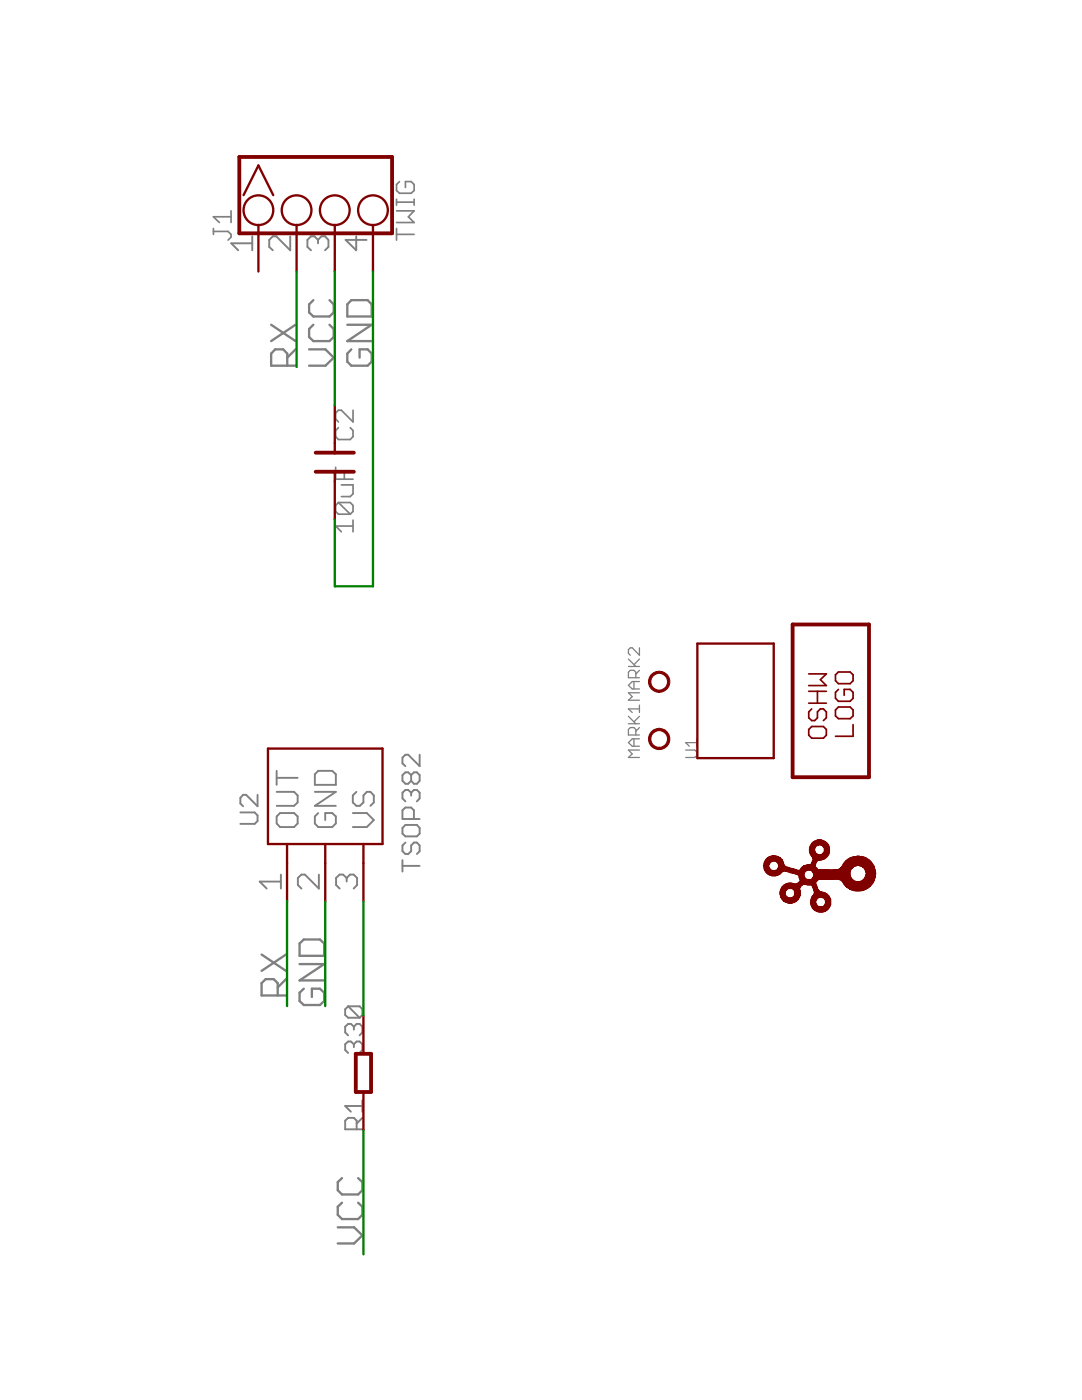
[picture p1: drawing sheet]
<?xml version="1.0" encoding="utf-8"?>
<!DOCTYPE eagle SYSTEM "eagle.dtd">
<eagle version="6.2">
<drawing>
<settings>
<setting alwaysvectorfont="yes"/>
<setting verticaltext="up"/>
</settings>
<grid distance="0.1" unitdist="inch" unit="inch" style="lines" multiple="1" display="no" altdistance="0.01" altunitdist="inch" altunit="inch"/>
<schematic xreflabel="%F%N/%S.%C%R" xrefpart="/%S.%C%R">
<libraries>
<library name="Connector">
<symbols>
<symbol name="TWIG_2.0">
<wire x1="-1.27" y1="5.08" x2="3.81" y2="5.08" width="0.254" layer="94"/>
<wire x1="3.81" y1="5.08" x2="3.81" y2="-5.08" width="0.254" layer="94"/>
<wire x1="3.81" y1="-5.08" x2="-1.27" y2="-5.08" width="0.254" layer="94"/>
<wire x1="-1.27" y1="-5.08" x2="-1.27" y2="5.08" width="0.254" layer="94"/>
<text x="-1.778" y="5.588" size="1.27" layer="95">&gt;name</text>
<text x="-1.778" y="-6.604" size="1.27" layer="96">&gt;value</text>
<pin name="1" x="-3.81" y="3.81" visible="pad" length="middle" function="dotclk"/>
<pin name="2" x="-3.81" y="1.27" visible="pad" length="middle" function="dot"/>
<pin name="3" x="-3.81" y="-1.27" visible="pad" length="middle" function="dot"/>
<pin name="4" x="-3.81" y="-3.81" visible="pad" length="middle" function="dot"/>
</symbol>
</symbols>
<devicesets>
<deviceset name="TWIG-2.0-LEADED" prefix="J" uservalue="yes">
<gates>
<gate name="G$1" symbol="TWIG_2.0" x="0" y="0"/>
</gates>
<devices>
<device name="-2.0" package="4P-LEADED-2.0">
<connects>
<connect gate="G$1" pin="1" pad="1"/>
<connect gate="G$1" pin="2" pad="2"/>
<connect gate="G$1" pin="3" pad="3"/>
<connect gate="G$1" pin="4" pad="4"/>
</connects>
<technologies>
<technology name=""/>
</technologies>
</device>
<device name="'90D'" package="4P-LEADED-2.0-90">
<connects>
<connect gate="G$1" pin="1" pad="1"/>
<connect gate="G$1" pin="2" pad="2"/>
<connect gate="G$1" pin="3" pad="3"/>
<connect gate="G$1" pin="4" pad="4"/>
</connects>
<technologies>
<technology name=""/>
</technologies>
</device>
<device name="'D90'" package="4P-LEADED-2.0-90-W/O-BUCKLE">
<connects>
<connect gate="G$1" pin="1" pad="1"/>
<connect gate="G$1" pin="2" pad="2"/>
<connect gate="G$1" pin="3" pad="3"/>
<connect gate="G$1" pin="4" pad="4"/>
</connects>
<technologies>
<technology name=""/>
</technologies>
</device>
<device name="" package="4P-LEADED-2.0-W/O-BUCKLE">
<connects>
<connect gate="G$1" pin="1" pad="1"/>
<connect gate="G$1" pin="2" pad="2"/>
<connect gate="G$1" pin="3" pad="3"/>
<connect gate="G$1" pin="4" pad="4"/>
</connects>
<technologies>
<technology name=""/>
</technologies>
</device>
</devices>
</deviceset>
</devicesets>
</library>
<library name="Discrete">
<symbols>
<symbol name="R">
<wire x1="-1.27" y1="0.508" x2="1.27" y2="0.508" width="0.254" layer="94"/>
<wire x1="1.27" y1="0.508" x2="1.27" y2="-0.508" width="0.254" layer="94"/>
<wire x1="1.27" y1="-0.508" x2="-1.27" y2="-0.508" width="0.254" layer="94"/>
<wire x1="-1.27" y1="-0.508" x2="-1.27" y2="0.508" width="0.254" layer="94"/>
<text x="-3.81" y="0" size="1.27" layer="95" ratio="10">&gt;name</text>
<text x="1.27" y="0" size="1.27" layer="96" ratio="10">&gt;value</text>
<pin name="1" x="-3.81" y="0" visible="off" length="short" direction="pas" swaplevel="1"/>
<pin name="2" x="3.81" y="0" visible="off" length="short" direction="pas" swaplevel="1" rot="R180"/>
</symbol>
<symbol name="C">
<wire x1="-0.635" y1="-1.27" x2="-0.635" y2="0" width="0.254" layer="94"/>
<wire x1="-0.635" y1="0" x2="-0.635" y2="1.27" width="0.254" layer="94"/>
<wire x1="0.635" y1="1.27" x2="0.635" y2="0" width="0.254" layer="94"/>
<wire x1="0.635" y1="0" x2="0.635" y2="-1.27" width="0.254" layer="94"/>
<wire x1="-1.27" y1="0" x2="-0.635" y2="0" width="0.1524" layer="94"/>
<wire x1="0.635" y1="0" x2="1.27" y2="0" width="0.1524" layer="94"/>
<text x="-3.81" y="0" size="1.27" layer="95">&gt;name</text>
<text x="0" y="0" size="1.27" layer="96">&gt;value</text>
<pin name="1" x="-3.81" y="0" visible="off" length="short" direction="pas" swaplevel="1"/>
<pin name="2" x="3.81" y="0" visible="off" length="short" direction="pas" swaplevel="1" rot="R180"/>
</symbol>
<symbol name="MARK">
<circle x="0" y="0" radius="0.635" width="0.1524" layer="94"/>
<text x="-1.27" y="1.27" size="0.8128" layer="95" ratio="10">&gt;name</text>
</symbol>
</symbols>
<devicesets>
<deviceset name="R*" prefix="R" uservalue="yes">
<gates>
<gate name="R" symbol="R" x="0" y="0" swaplevel="1"/>
</gates>
<devices>
<device name="-0603" package="0603">
<connects>
<connect gate="R" pin="1" pad="1"/>
<connect gate="R" pin="2" pad="2"/>
</connects>
<technologies>
<technology name=""/>
</technologies>
</device>
<device name="-0805" package="0805">
<connects>
<connect gate="R" pin="1" pad="1"/>
<connect gate="R" pin="2" pad="2"/>
</connects>
<technologies>
<technology name=""/>
</technologies>
</device>
<device name="-0402" package="0402">
<connects>
<connect gate="R" pin="1" pad="1"/>
<connect gate="R" pin="2" pad="2"/>
</connects>
<technologies>
<technology name=""/>
</technologies>
</device>
<device name="-0204/5" package="0204/5">
<connects>
<connect gate="R" pin="1" pad="1"/>
<connect gate="R" pin="2" pad="2"/>
</connects>
<technologies>
<technology name=""/>
</technologies>
</device>
<device name="-0204/7" package="0204/7">
<connects>
<connect gate="R" pin="1" pad="1"/>
<connect gate="R" pin="2" pad="2"/>
</connects>
<technologies>
<technology name=""/>
</technologies>
</device>
<device name="-0204V" package="0204V">
<connects>
<connect gate="R" pin="1" pad="1"/>
<connect gate="R" pin="2" pad="2"/>
</connects>
<technologies>
<technology name=""/>
</technologies>
</device>
<device name="-0207/10" package="0207/10">
<connects>
<connect gate="R" pin="1" pad="1"/>
<connect gate="R" pin="2" pad="2"/>
</connects>
<technologies>
<technology name=""/>
</technologies>
</device>
<device name="-0207/12" package="0207/12">
<connects>
<connect gate="R" pin="1" pad="1"/>
<connect gate="R" pin="2" pad="2"/>
</connects>
<technologies>
<technology name=""/>
</technologies>
</device>
<device name="-0207/2V" package="0207/2V">
<connects>
<connect gate="R" pin="1" pad="1"/>
<connect gate="R" pin="2" pad="2"/>
</connects>
<technologies>
<technology name=""/>
</technologies>
</device>
<device name="-0207/5V" package="0207/5V">
<connects>
<connect gate="R" pin="1" pad="1"/>
<connect gate="R" pin="2" pad="2"/>
</connects>
<technologies>
<technology name=""/>
</technologies>
</device>
<device name="-0207/7" package="0207/7">
<connects>
<connect gate="R" pin="1" pad="1"/>
<connect gate="R" pin="2" pad="2"/>
</connects>
<technologies>
<technology name=""/>
</technologies>
</device>
<device name="-0309/10" package="0309/10">
<connects>
<connect gate="R" pin="1" pad="1"/>
<connect gate="R" pin="2" pad="2"/>
</connects>
<technologies>
<technology name=""/>
</technologies>
</device>
<device name="-0309/12" package="0309/12">
<connects>
<connect gate="R" pin="1" pad="1"/>
<connect gate="R" pin="2" pad="2"/>
</connects>
<technologies>
<technology name=""/>
</technologies>
</device>
<device name="-0309/15" package="0309/15">
<connects>
<connect gate="R" pin="1" pad="1"/>
<connect gate="R" pin="2" pad="2"/>
</connects>
<technologies>
<technology name=""/>
</technologies>
</device>
<device name="-0309/20" package="0309/20">
<connects>
<connect gate="R" pin="1" pad="1"/>
<connect gate="R" pin="2" pad="2"/>
</connects>
<technologies>
<technology name=""/>
</technologies>
</device>
<device name="-0309V" package="0309V">
<connects>
<connect gate="R" pin="1" pad="1"/>
<connect gate="R" pin="2" pad="2"/>
</connects>
<technologies>
<technology name=""/>
</technologies>
</device>
<device name="-1206" package="1206">
<connects>
<connect gate="R" pin="1" pad="1"/>
<connect gate="R" pin="2" pad="2"/>
</connects>
<technologies>
<technology name=""/>
</technologies>
</device>
<device name="-2512" package="2512">
<connects>
<connect gate="R" pin="1" pad="1"/>
<connect gate="R" pin="2" pad="2"/>
</connects>
<technologies>
<technology name=""/>
</technologies>
</device>
<device name="-0821/27-5W" package="0821/27">
<connects>
<connect gate="R" pin="1" pad="P$1"/>
<connect gate="R" pin="2" pad="P$2"/>
</connects>
<technologies>
<technology name=""/>
</technologies>
</device>
</devices>
</deviceset>
<deviceset name="C*" prefix="C" uservalue="yes">
<gates>
<gate name="C" symbol="C" x="0" y="0" swaplevel="1"/>
</gates>
<devices>
<device name="-0402" package="0402">
<connects>
<connect gate="C" pin="1" pad="1"/>
<connect gate="C" pin="2" pad="2"/>
</connects>
<technologies>
<technology name=""/>
</technologies>
</device>
<device name="-0603" package="0603">
<connects>
<connect gate="C" pin="1" pad="1"/>
<connect gate="C" pin="2" pad="2"/>
</connects>
<technologies>
<technology name=""/>
</technologies>
</device>
<device name="-0805" package="0805">
<connects>
<connect gate="C" pin="1" pad="1"/>
<connect gate="C" pin="2" pad="2"/>
</connects>
<technologies>
<technology name=""/>
</technologies>
</device>
<device name="-0512" package="0512/10.18">
<connects>
<connect gate="C" pin="1" pad="P$1"/>
<connect gate="C" pin="2" pad="P$2"/>
</connects>
<technologies>
<technology name=""/>
</technologies>
</device>
</devices>
</deviceset>
<deviceset name="PAD-MARK" prefix="P" uservalue="yes">
<gates>
<gate name="G$1" symbol="MARK" x="0" y="0"/>
</gates>
<devices>
<device name="" package="ROUND-MARK-0.635">
<technologies>
<technology name=""/>
</technologies>
</device>
</devices>
</deviceset>
</devicesets>
</library>
<library name="Module">
<symbols>
<symbol name="U1N">
<wire x1="-3.81" y1="2.54" x2="3.81" y2="2.54" width="0.1524" layer="94"/>
<wire x1="3.81" y1="2.54" x2="3.81" y2="-2.54" width="0.1524" layer="94"/>
<wire x1="3.81" y1="-2.54" x2="-3.81" y2="-2.54" width="0.1524" layer="94"/>
<wire x1="-3.81" y1="-2.54" x2="-3.81" y2="2.54" width="0.1524" layer="94"/>
<text x="-3.81" y="2.54" size="0.8128" layer="95" ratio="10">&gt;name</text>
<text x="-3.81" y="-3.81" size="0.8128" layer="96" ratio="10">&gt;value</text>
</symbol>
</symbols>
<devicesets>
<deviceset name="TWIG" prefix="U" uservalue="yes">
<gates>
<gate name="G$1" symbol="U1N" x="0" y="0"/>
</gates>
<devices>
<device name="-1U" package="1U-DIM-W/-DRILL">
<technologies>
<technology name=""/>
</technologies>
</device>
<device name="-1U-SILK" package="1U-DIM-W/-DRILL-SILK">
<technologies>
<technology name=""/>
</technologies>
</device>
<device name="-2U" package="2U-DIM-W/-DRILL">
<technologies>
<technology name=""/>
</technologies>
</device>
<device name="-2X2U" package="2X2U-DIM-W/-DRILL">
<technologies>
<technology name=""/>
</technologies>
</device>
<device name="-2U-SILK" package="2U-DIM-W/O-DRILL-SILK">
<technologies>
<technology name=""/>
</technologies>
</device>
</devices>
</deviceset>
</devicesets>
</library>
<library name="IC">
<symbols>
<symbol name="TSOP382">
<wire x1="-2.54" y1="3.81" x2="3.81" y2="3.81" width="0.1524" layer="94"/>
<wire x1="3.81" y1="3.81" x2="3.81" y2="-3.81" width="0.1524" layer="94"/>
<wire x1="3.81" y1="-3.81" x2="-2.54" y2="-3.81" width="0.1524" layer="94"/>
<wire x1="-2.54" y1="-3.81" x2="-2.54" y2="-2.54" width="0.1524" layer="94"/>
<wire x1="-2.54" y1="-2.54" x2="-2.54" y2="0" width="0.1524" layer="94"/>
<wire x1="-2.54" y1="0" x2="-2.54" y2="2.54" width="0.1524" layer="94"/>
<wire x1="-2.54" y1="2.54" x2="-2.54" y2="3.81" width="0.1524" layer="94"/>
<wire x1="-3.81" y1="2.54" x2="-2.54" y2="2.54" width="0.1524" layer="94"/>
<wire x1="-3.81" y1="0" x2="-2.54" y2="0" width="0.1524" layer="94"/>
<wire x1="-3.81" y1="-2.54" x2="-2.54" y2="-2.54" width="0.1524" layer="94"/>
<text x="-3.81" y="7.62" size="1.778" layer="95" ratio="10">&gt;NAME</text>
<text x="-3.81" y="5.08" size="1.778" layer="96" ratio="10">&gt;VALUE</text>
<pin name="OUT" x="-6.35" y="2.54" length="short"/>
<pin name="GND" x="-6.35" y="0" length="short"/>
<pin name="VS" x="-6.35" y="-2.54" length="short"/>
</symbol>
</symbols>
<devicesets>
<deviceset name="TSOP382" prefix="U" uservalue="yes">
<gates>
<gate name="G$1" symbol="TSOP382" x="0" y="0"/>
</gates>
<devices>
<device name="" package="3P-2.54-4.8X5X6.95H">
<connects>
<connect gate="G$1" pin="GND" pad="2"/>
<connect gate="G$1" pin="OUT" pad="1"/>
<connect gate="G$1" pin="VS" pad="3"/>
</connects>
<technologies>
<technology name=""/>
</technologies>
</device>
</devices>
</deviceset>
</devicesets>
</library>
<library name="Logo">
<symbols>
<symbol name="OSHW_LOGO">
<wire x1="5.08" y1="2.54" x2="5.08" y2="-2.54" width="0.254" layer="94"/>
<wire x1="5.08" y1="-2.54" x2="-5.08" y2="-2.54" width="0.254" layer="94"/>
<wire x1="-5.08" y1="-2.54" x2="-5.08" y2="2.54" width="0.254" layer="94"/>
<wire x1="-5.08" y1="2.54" x2="5.08" y2="2.54" width="0.254" layer="94"/>
<text x="-2.54" y="0.254" size="1.27" layer="94">OSHW</text>
<text x="-2.413" y="-1.524" size="1.27" layer="94">LOGO</text>
</symbol>
</symbols>
<devicesets>
<deviceset name="LOGO-OSHW-FILL" prefix="LOGO">
<gates>
<gate name="G$1" symbol="OSHW_LOGO" x="0" y="0"/>
</gates>
<devices>
<device name="X1000-NT" package="OSHW_FILLX1000_NOTEXT">
<technologies>
<technology name=""/>
</technologies>
</device>
<device name="X0100-NT" package="OSHW_FILLX100_NOTEXT">
<technologies>
<technology name=""/>
</technologies>
</device>
<device name="X0150-NT" package="OSHW_FILLX150_NOTEXT">
<technologies>
<technology name=""/>
</technologies>
</device>
<device name="X0200-NT" package="OSHW_FILLX200_NOTEXT">
<technologies>
<technology name=""/>
</technologies>
</device>
<device name="X0350-NT" package="OSHW_FILLX350_NOTEXT">
<technologies>
<technology name=""/>
</technologies>
</device>
<device name="X0500-NT" package="OSHW_FILLX500_NOTEXT">
<technologies>
<technology name=""/>
</technologies>
</device>
<device name="X0750-NT" package="OSHW_FILLX750_NOTEXT">
<technologies>
<technology name=""/>
</technologies>
</device>
<device name="X0070-NT" package="OSHW_FILLX70_NOTEXT">
<technologies>
<technology name=""/>
</technologies>
</device>
</devices>
</deviceset>
</devicesets>
</library>
</libraries>
<attributes>
</attributes>
<variantdefs>
</variantdefs>
<classes>
<class number="0" name="default" width="0" drill="0">
</class>
</classes>
<parts>
<part name="J1" library="Connector" deviceset="TWIG-2.0-LEADED" device="-2.0" value="TWIG"/>
<part name="R1" library="Discrete" deviceset="R*" device="-0603" value="330"/>
<part name="U1" library="Module" deviceset="TWIG" device="-1U"/>
<part name="C2" library="Discrete" deviceset="C*" device="-0805" value="10uF"/>
<part name="U2" library="IC" deviceset="TSOP382" device="" value="TSOP382"/>
<part name="LOGO1" library="Logo" deviceset="LOGO-OSHW-FILL" device="X0150-NT"/>
<part name="MARK1" library="Discrete" deviceset="PAD-MARK" device=""/>
<part name="MARK2" library="Discrete" deviceset="PAD-MARK" device=""/>
</parts>
<sheets>
<sheet>
<plain>
</plain>
<instances>
<instance part="J1" gate="G$1" x="64.135" y="21.59"/>
<instance part="R1" gate="R" x="6.985" y="18.415"/>
<instance part="U1" gate="G$1" x="31.75" y="-6.35"/>
<instance part="C2" gate="C" x="47.625" y="20.32" rot="R180"/>
<instance part="U2" gate="G$1" x="24.765" y="20.955" smashed="yes">
<attribute name="NAME" x="23.495" y="25.4" size="1.27" layer="95" ratio="10"/>
<attribute name="VALUE" x="20.32" y="14.605" size="1.27" layer="96" ratio="10"/>
</instance>
<instance part="LOGO1" gate="G$1" x="31.75" y="-12.7"/>
<instance part="MARK1" gate="G$1" x="29.21" y="-1.27"/>
<instance part="MARK2" gate="G$1" x="33.02" y="-1.27"/>
</instances>
<busses>
</busses>
<nets>
<net name="GND" class="0">
<segment>
<wire x1="60.325" y1="17.78" x2="53.975" y2="17.78" width="0.1524" layer="91"/>
<label x="53.975" y="17.78" size="1.778" layer="95"/>
<pinref part="J1" gate="G$1" pin="4"/>
</segment>
<segment>
<wire x1="18.415" y1="20.955" x2="11.43" y2="20.955" width="0.1524" layer="91"/>
<label x="11.43" y="20.955" size="1.778" layer="95"/>
<pinref part="U2" gate="G$1" pin="GND"/>
</segment>
</net>
<net name="VCC" class="0">
<segment>
<wire x1="60.325" y1="20.32" x2="51.435" y2="20.32" width="0.1524" layer="91"/>
<label x="53.975" y="20.32" size="1.778" layer="95"/>
<pinref part="J1" gate="G$1" pin="3"/>
<pinref part="C2" gate="C" pin="1"/>
</segment>
<segment>
<wire x1="3.175" y1="18.415" x2="-5.08" y2="18.415" width="0.1524" layer="91"/>
<label x="-4.445" y="18.415" size="1.778" layer="95"/>
<pinref part="R1" gate="R" pin="1"/>
</segment>
</net>
<net name="RX" class="0">
<segment>
<wire x1="60.325" y1="22.86" x2="53.975" y2="22.86" width="0.1524" layer="91"/>
<label x="53.975" y="22.86" size="1.778" layer="95"/>
<pinref part="J1" gate="G$1" pin="2"/>
</segment>
<segment>
<wire x1="18.415" y1="23.495" x2="11.43" y2="23.495" width="0.1524" layer="91"/>
<label x="12.065" y="23.495" size="1.778" layer="95"/>
<pinref part="U2" gate="G$1" pin="OUT"/>
</segment>
</net>
<net name="N$1" class="0">
<segment>
<wire x1="10.795" y1="18.415" x2="18.415" y2="18.415" width="0.1524" layer="91"/>
<pinref part="U2" gate="G$1" pin="VS"/>
<pinref part="R1" gate="R" pin="2"/>
</segment>
</net>
<net name="N$2" class="0">
<segment>
<wire x1="43.815" y1="20.32" x2="39.37" y2="20.32" width="0.1524" layer="91"/>
<wire x1="39.37" y1="20.32" x2="39.37" y2="17.78" width="0.1524" layer="91"/>
<wire x1="39.37" y1="17.78" x2="53.975" y2="17.78" width="0.1524" layer="91"/>
<pinref part="C2" gate="C" pin="2"/>
</segment>
</net>
</nets>
</sheet>
</sheets>
</schematic>
</drawing>
</eagle>
